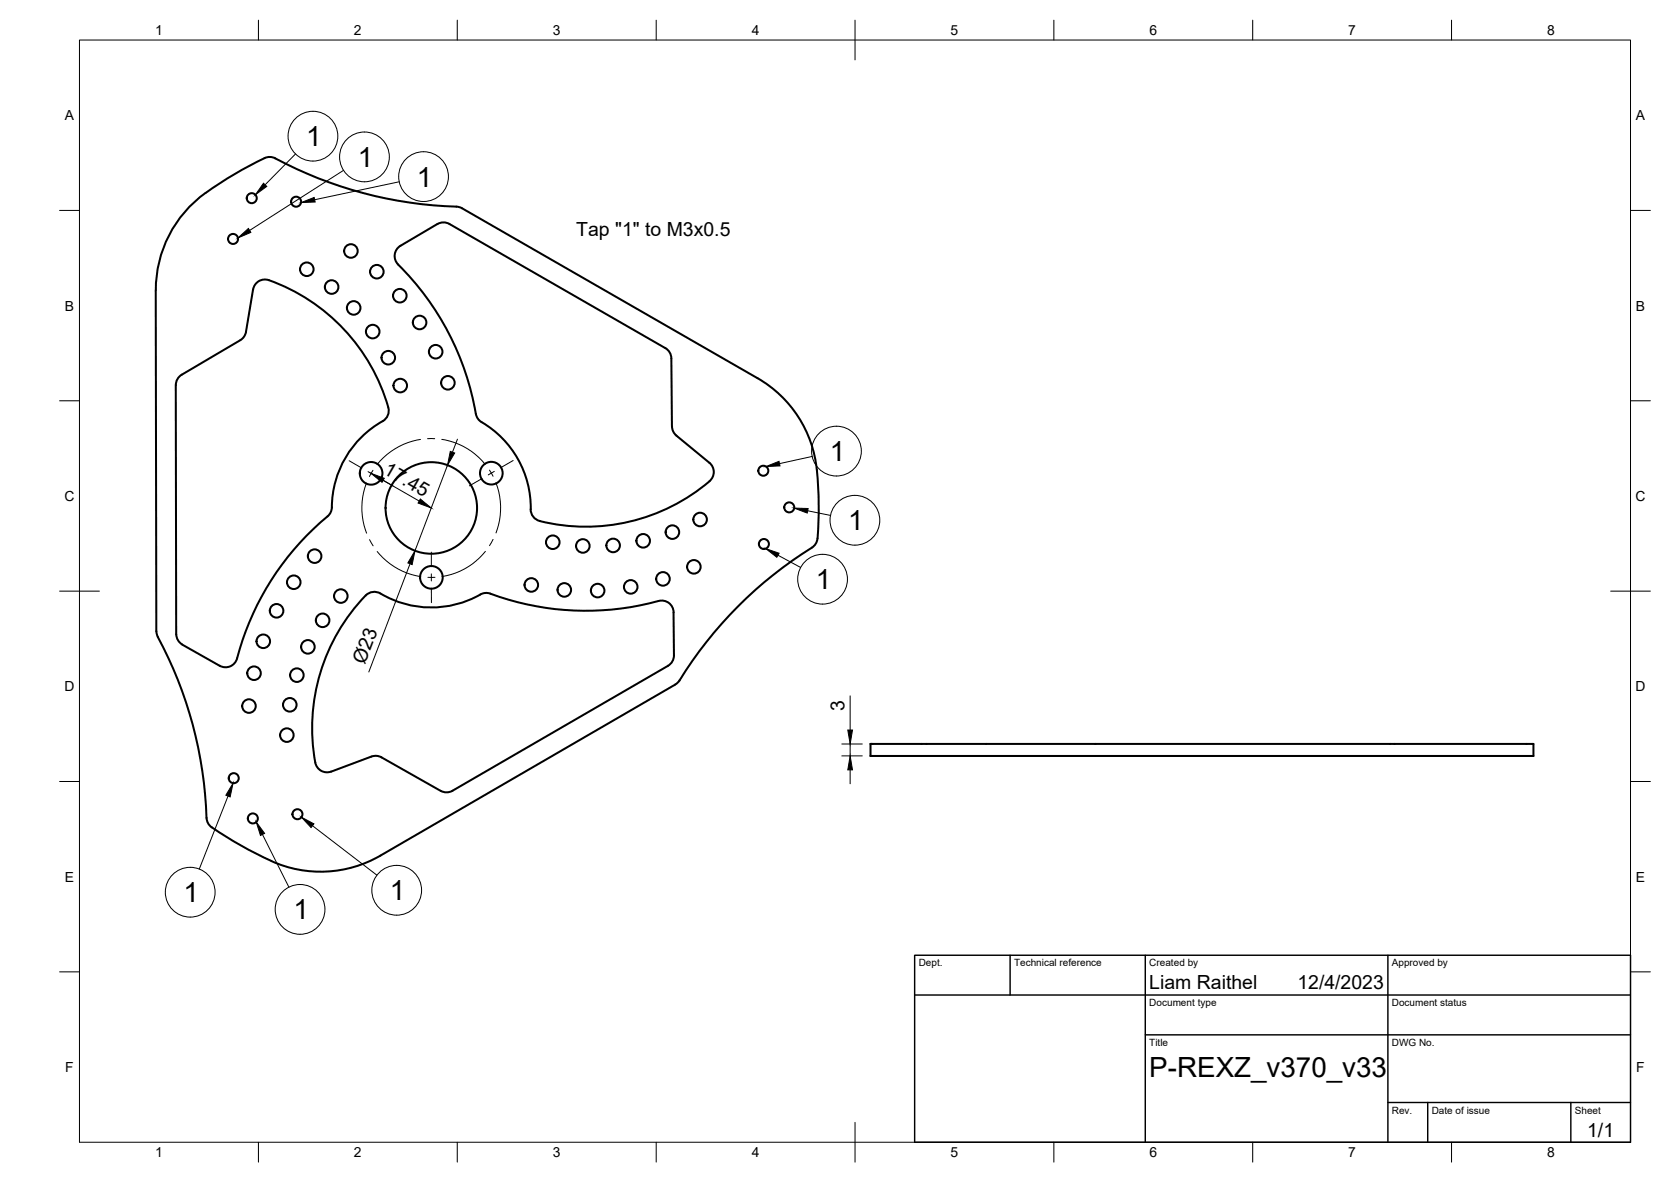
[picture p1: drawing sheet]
<svg xmlns="http://www.w3.org/2000/svg" width="420mm" height="297mm" viewBox="0 0 420 297" stroke-linecap="round" stroke-linejoin="round" font-family="sans-serif">
<!-- layer: Visible -->
<g fill="none" stroke="#000" stroke-width=".51">
<path d="M66.5 39.7l.9-.2h.9a128.6 128.6 0 0 0 20.1 8.2 102.8 102.8 0 0 0 26.3 4.2M66.5 39.7l-8.1 4.4a53.2 53.2 0 0 0-11.7 8.9 30 30 0 0 0-7.5 19.9l.1 85.7M110 56.3l-9.3 5.5a3 3 0 0 0-.6 4.7M110 56.3l1.5-.4 1.5 .4 54.7 31.5 .9 1.2 .2 1.1 .2 17.1 .2 1 .9 1.3 8.3 6.8a2.99 2.99 0 0 1 0 4.6M114.8 51.9l1.4 .4 74.3 42.7a30 30 0 0 1 14.9 23.1M63.6 72.8l-1.7 10.6-.7 1.4-.8 .7-14.7 8.7-.8 .6-.6 1.4v63.2M67.6 70.4a47.8 47.8 0 0 1 30.1 32.6 3 3 0 0 1-1.5 2.8 25.2 25.2 0 0 0-12.8 22.2l-.4 1-.6 .8M67.6 70.4a3 3 0 0 0-4 2.3M100.1 66.5a69.2 69.2 0 0 1 19.5 37.5M119.7 104l.3 1a5.3 5.3 0 0 0 2.5 2 25.2 25.2 0 0 1 11 21.6 3 3 0 0 0 2.2 2.3 47.9 47.9 0 0 0 42.7-10M205.4 118.1l.5 9.3a48.2 48.2 0 0 1-.6 8.8l-.5 .8-.7 .6M82.3 129.8a69.6 69.6 0 0 0-22.8 36.1 3 3 0 0 1-4.3 1.4"/>
<path d="M204.1 137.6a103 103 0 0 0-33.2 33.4M39.3 158.6l.1 .8a106.1 106.1 0 0 1 12.6 46.6l.3 .9a4.5 4.5 0 0 0 2.1 1.8l6.7 4.1 7.1 3.6M44.3 159.4l.2 1 .9 1.3 9.8 5.6M91.9 149.6a48 48 0 0 0-12.6 42M123.3 149.2a69.6 69.6 0 0 0 42.7 1.7 2.97 2.97 0 0 1 3.4 3l.1 10.8-.2 1-.9 1.3-54.6 31.7-1.5 .4-1.5-.4M123.3 149.2l-1-.2a5.3 5.3 0 0 0-3 1.2 25.3 25.3 0 0 1-24.2-1.3 3 3 0 0 0-3.1 .7M169.8 172l-74.1 43a30 30 0 0 1-27.5 1.4M170.9 171l-1.1 1M79.3 191.6a3 3 0 0 0 4 2.3l10.1-3.8 1.5-.1 1 .3 14.9 8.4M218.9 187h166.7v3h-166.7z"/>
<circle cx="63.3" cy="49.8" r="1.26"/>
<circle cx="74.5" cy="50.7" r="1.26"/>
<circle cx="58.6" cy="60" r="1.26"/>
<circle cx="77.1" cy="67.7" r="1.7"/>
<circle cx="83.4" cy="72.1" r="1.7"/>
<circle cx="88.2" cy="63.1" r="1.7"/>
<circle cx="88.9" cy="77.4" r="1.7"/>
<circle cx="94.8" cy="68.3" r="1.7"/>
<circle cx="100.5" cy="74.3" r="1.7"/>
<circle cx="93.7" cy="83.3" r="1.7"/>
<circle cx="97.6" cy="89.9" r="1.7"/>
<circle cx="100.6" cy="96.9" r="1.7"/>
<circle cx="105.5" cy="81" r="1.7"/>
<circle cx="109.5" cy="88.4" r="1.7"/>
<circle cx="112.6" cy="96.2" r="1.7"/>
<circle cx="93.3" cy="119" r="2.85"/>
<circle cx="123.5" cy="118.9" r="2.85"/>
<circle cx="191.9" cy="118.3" r="1.26"/>
<circle cx="79.1" cy="139.8" r="1.7"/>
<circle cx="108.4" cy="127.7" r="11.5"/>
<circle cx="139" cy="136.3" r="1.7"/>
<circle cx="146.5" cy="137.2" r="1.7"/>
<circle cx="154.2" cy="137.1" r="1.7"/>
<circle cx="161.7" cy="135.9" r="1.7"/>
<circle cx="169.1" cy="133.7" r="1.7"/>
<circle cx="176" cy="130.6" r="1.7"/>
<circle cx="192.1" cy="136.7" r="1.26"/>
<circle cx="198.4" cy="127.5" r="1.26"/>
<circle cx="69.5" cy="153.5" r="1.7"/>
<circle cx="73.9" cy="146.3" r="1.7"/>
<circle cx="81.1" cy="155.9" r="1.7"/>
<circle cx="85.7" cy="149.8" r="1.7"/>
<circle cx="108.5" cy="145.1" r="2.85"/>
<circle cx="133.6" cy="147" r="1.7"/>
<circle cx="141.9" cy="148.2" r="1.7"/>
<circle cx="150.3" cy="148.4" r="1.7"/>
<circle cx="158.6" cy="147.5" r="1.7"/>
<circle cx="166.7" cy="145.5" r="1.7"/>
<circle cx="174.5" cy="142.4" r="1.7"/>
<circle cx="62.6" cy="177.4" r="1.7"/>
<circle cx="63.9" cy="169.2" r="1.7"/>
<circle cx="66.2" cy="161.2" r="1.7"/>
<circle cx="72.9" cy="177.1" r="1.7"/>
<circle cx="74.6" cy="169.7" r="1.7"/>
<circle cx="77.4" cy="162.6" r="1.7"/>
<circle cx="58.8" cy="195.6" r="1.26"/>
<circle cx="72.1" cy="184.7" r="1.7"/>
<circle cx="63.6" cy="205.7" r="1.26"/>
<circle cx="74.8" cy="204.6" r="1.26"/>
</g>
<g fill="#000">
<circle cx="218.9" cy="190" r=".25"/>
<circle cx="218.9" cy="187" r=".25"/>
</g>
<!-- layer: BORDER -->
<g fill="none" stroke="#000" stroke-width=".25">
<path d="M20 10.1h390v276.9h-390zM65 5.1v5M115 5.1v5M165 5.1v5M215 5.1v10M265 5.1v5M315 5.1v5M365 5.1v5M15 52.9h5M410 52.9h5M15 100.7h5M410 100.7h5"/>
<path d="M15 148.6h10M405 148.6h10M15 196.4h5M410 196.4h5M15 244.2h5M410 244.2h5M65 287v5M115 287v5M165 287v5M215 282.1v9.9M265 287v5M315 287v5"/>
<path d="M365 287v5"/>
</g>
<!-- layer: TITLEBLOCK -->
<path d="M230 240.1h180v46.9h-180zM230 250h180M254 240.1v9.9M288 240.1v46.9M349 240.1v46.9M288 260.1h122M349 277.1h61M359 277.1v9.9M395 277.1v9.9" fill="none" stroke="#000" stroke-width=".36"/>
<!-- layer: FD_Dimensions -->
<path d="M112.5 116.9l-8.1 21.5M115 110.4l-1.2 3.2M96.3 120.7l9.1 5.2M103.1 141.7l-10.4 27.2M213.8 174.9v8.6M211.7 190h5.1M211.7 187h5.1M213.8 187v3M213.8 193.5v3.5" fill="none" stroke="#000" stroke-width=".25"/>
<path d="M113.2 113.4l1.1 .4-1.8 3.1zM93.3 119l3.3 1.2-.5 1zM105.7 125.4l2.7 2.3-3.3-1.3zM104.4 138.4l-.8 3.5-1-.4zM213.8 190l.6 3.5h-1.2zM213.2 183.5h1.2l-.6 3.5z" fill="#000" stroke="#000" stroke-width=".25"/>
<!-- layer: Smart Centers -->
<g fill="none" stroke="#000" stroke-width=".25">
<path d="M87.8 115.8l3.2 1.8M92.5 118.5l1.6 .9M93.8 118.2l-.9 1.5M105.7 110.4a17.5 17.5 0 0 0-10.9 6.3M107.5 110.2h1.8M111.1 110.4a17.3 17.3 0 0 1 10.9 6.3M123.1 118.1l.9 1.6M124.3 118.5l-1.5 .8M129 115.7l-3.2 1.9M92.2 121.4a17.4 17.4 0 0 0 0 12.6M92.9 135.6l.9 1.6M94.8 138.6a17.6 17.6 0 0 0 11 6.3"/>
<path d="M95.6 120.3l3.2 1.8M108.5 138.8v3.6M121.2 120.3l-3.2 1.8M122 138.6a17.3 17.3 0 0 1-10.9 6.3M124 135.6l-.9 1.5M124.7 121.3a17.4 17.4 0 0 1 0 12.6M108.5 144.2v1.8M108.5 147.8v3.7M109.4 145.1h-1.8"/>
</g>
<!-- layer: Balloons -->
<g fill="none" stroke="#000" stroke-width=".25">
<path d="M74.3 38.7l-7.6 7.7M86.4 42.8l-23.6 15.1M100.4 45.7l-21.3 4.5M204.2 114.7l-8.2 1.8M195.6 139.5l5.7 3.1M203.1 128.4l5.7 1.1M57.3 200.1l-7.2 18.3M66 209.7l6.6 13.3M78.6 207.5l16.2 12.4"/>
<circle cx="78.7" cy="34.2" r="6.3"/>
<circle cx="91.6" cy="39.4" r="6.3"/>
<circle cx="106.5" cy="44.4" r="6.3"/>
<circle cx="210.3" cy="113.4" r="6.3"/>
<circle cx="215" cy="130.7" r="6.3"/>
<circle cx="206.8" cy="145.6" r="6.3"/>
<circle cx="47.8" cy="224.2" r="6.3"/>
<circle cx="75.4" cy="228.5" r="6.3"/>
<circle cx="99.7" cy="223.7" r="6.3"/>
</g>
<path d="M59.8 59.8l2.7-2.4 .6 1zM66.3 46l.8 .8-2.9 2.1zM75.7 50.9l3.3-1.3 .2 1.2zM192.6 117.2l3.3-1.3 .2 1.2zM199.7 127.7l3.5 .1-.2 1.1zM192.5 137.9l3.4 1.1-.6 1zM58.6 196.8l-.7 3.5-1.1-.5zM64.4 206.6l2.1 2.8-1 .6zM75.8 205.4l3.1 1.6-.7 1z" fill="#000" stroke="#000" stroke-width=".25"/>
<g font-size="7">
<text x="77" y="36.7">1</text>
<text x="90" y="42">1</text>
<text x="104.8" y="46.9">1</text>
<text x="208.6" y="115.9">1</text>
<text x="213.3" y="133.3">1</text>
<text x="205.1" y="148.1">1</text>
<text x="46.1" y="226.7">1</text>
<text x="98" y="226.2">1</text>
<text x="73.8" y="231.1">1</text>
<text x="289" y="270.6">P-REXZ_v370_v33</text>
</g>
<g font-size="4.9">
<text x="144.9" y="59.4">Tap &quot;1&quot; to M3x0.5</text>
<text x="96.1" y="118.9" transform="rotate(30 96.1 118.9)">17.45</text>
<text x="91.7" y="167.2" transform="rotate(-69 91.7 167.2)">Ø23</text>
<text x="212.3" y="178.8" transform="rotate(-90 212.3 178.8)">3</text>
<text x="289" y="248.5">Liam Raithel</text>
<text x="326.2" y="248.5">12/4/2023</text>
<text x="399.1" y="285.7">1/1</text>
</g>
<g font-size="3.5">
<text x="39" y="8.8">1</text>
<text x="89" y="8.8">2</text>
<text x="139" y="8.8">3</text>
<text x="189" y="8.8">4</text>
<text x="239" y="8.8">5</text>
<text x="289" y="8.8">6</text>
<text x="339" y="8.8">7</text>
<text x="389" y="8.8">8</text>
<text x="16.3" y="30.2">A</text>
<text x="411.3" y="30.2">A</text>
<text x="16.3" y="78">B</text>
<text x="411.3" y="78">B</text>
<text x="16.2" y="125.9">C</text>
<text x="411.2" y="125.9">C</text>
<text x="16.2" y="173.7">D</text>
<text x="411.2" y="173.7">D</text>
<text x="16.3" y="221.6">E</text>
<text x="411.3" y="221.6">E</text>
<text x="16.4" y="269.4">F</text>
<text x="411.4" y="269.4">F</text>
<text x="39" y="290.8">1</text>
<text x="89" y="290.8">2</text>
<text x="139" y="290.8">3</text>
<text x="189" y="290.8">4</text>
<text x="239" y="290.8">5</text>
<text x="289" y="290.8">6</text>
<text x="339" y="290.8">7</text>
<text x="389" y="290.8">8</text>
</g>
<g font-size="2.5">
<text x="231" y="242.9">Dept.</text>
<text x="255" y="242.9">Technical reference</text>
<text x="289" y="242.9">Created by</text>
<text x="350" y="242.9">Approved by</text>
<text x="289" y="252.8">Document type</text>
<text x="350" y="252.8">Document status</text>
<text x="289" y="262.9">Title</text>
<text x="350" y="262.9">DWG No.</text>
<text x="350" y="279.9">Rev.</text>
<text x="360" y="279.9">Date of issue</text>
<text x="396" y="279.9">Sheet</text>
</g>
</svg>
